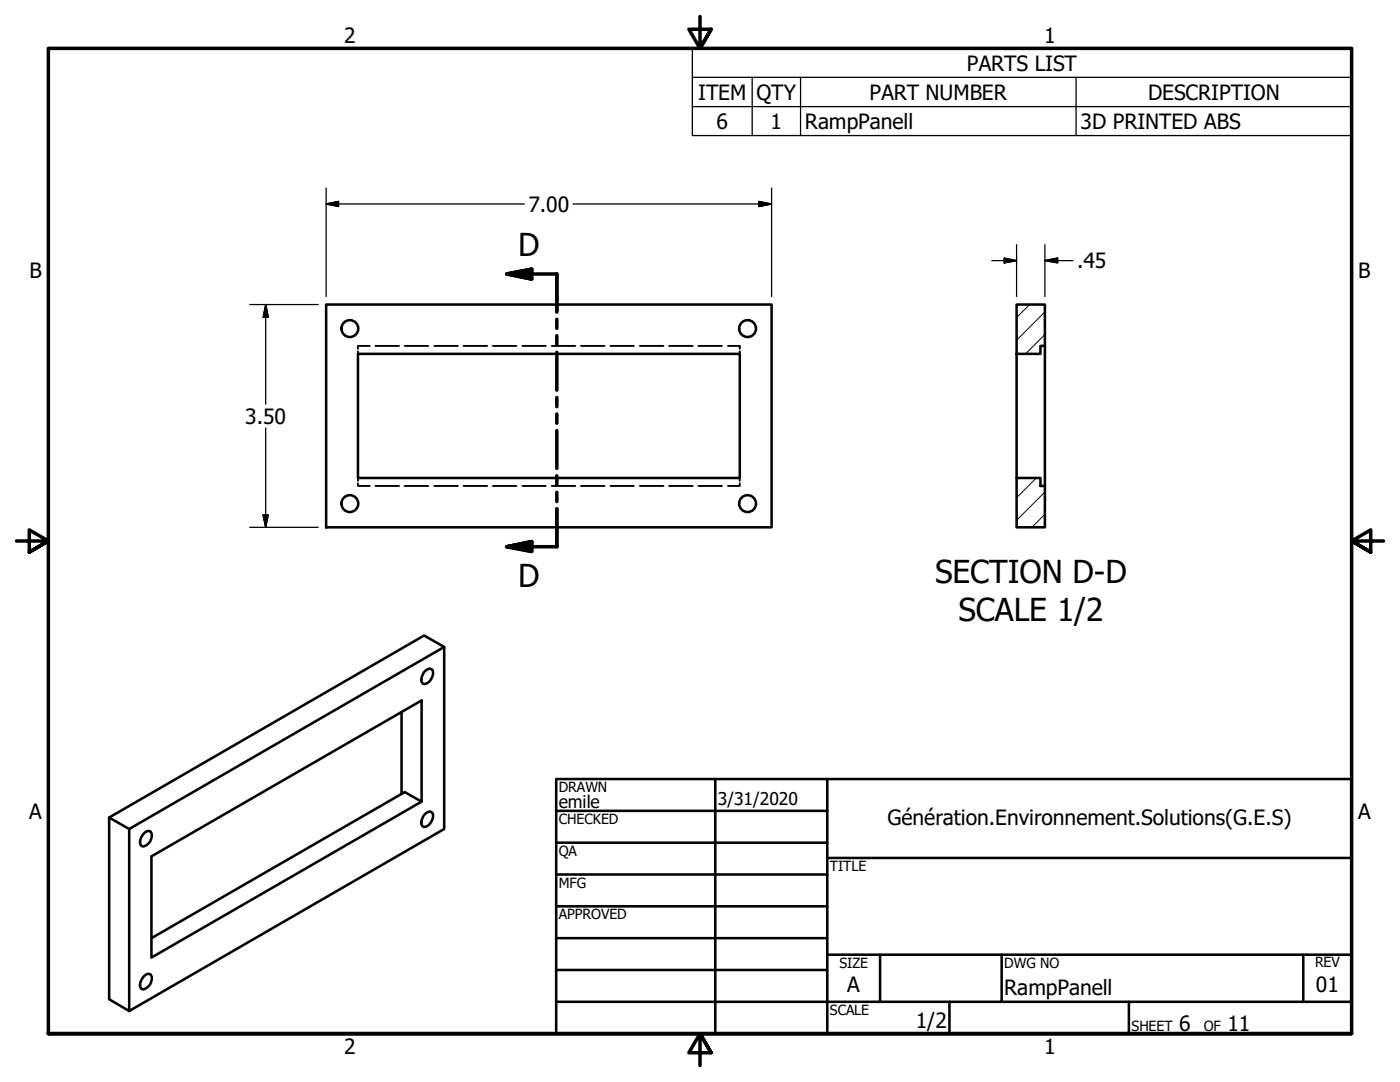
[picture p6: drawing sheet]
<svg xmlns="http://www.w3.org/2000/svg" width="279mm" height="216mm" viewBox="0 0 279 216" stroke-linecap="round" stroke-linejoin="round" font-family="sans-serif">
<!-- layer: Hatch (ANSI) -->
<path d="M205.5 60.8l-2.6 2.6M208.5 66.7l-3.8 3.9M208.5 62.2l-5.6 5.7M206.8 95.4l-3.9 3.9M208.5 98.2l-5.6 5.6M208.5 102.6l-2.6 2.6" fill="none" stroke="#000" stroke-width=".2"/>
<!-- layer: Visible (ANSI) -->
<g fill="none" stroke="#000" stroke-width=".51">
<path d="M65.1 60.8h88.9v44.4h-88.9zM71.4 70.6h76.2v24.8h-76.2zM202.9 60.8h5.6v8.2h-.9v1.6h-4.7zM202.9 70.6v24.8M208.5 69v28M202.9 95.4h4.7v1.6h.9v8.2h-5.6zM85 133.8a.81 .81 0 0 1 1-.3 .81 .81 0 0 1 .4 1 2.08 2.08 0 0 1-1.8 2 .89 .89 0 0 1-.5-1.3l.5-1zM88.6 129.1l-4-2.3-62.8 36.3M80.1 142v16.4M84.1 160v-20.2l-53.9 31.1v20.2l53.9-31.1-3.3-1.9-50.6 29.1M25.8 165.4l62.8-36.3v36.3l-62.8 36.3zM25.8 165.4l-4-2.3v36.3l4 2.3"/>
<path d="M28.8 166.2a.81 .81 0 0 1 1.4-.1 2.15 2.15 0 0 1-1.7 2.8 .95 .95 0 0 1-.5-1.3zM84.6 162.7a1.43 1.43 0 0 1 1.4-.7 1.73 1.73 0 0 1-.3 2.5 1.02 1.02 0 0 1-1.4 .3 1.72 1.72 0 0 1 .3-2.1zM28.8 194.7a.81 .81 0 0 1 1.4-.1 2.15 2.15 0 0 1-1.7 2.8 .95 .95 0 0 1-.5-1.3z"/>
<circle cx="69.8" cy="65.6" r="1.68"/>
<circle cx="149.2" cy="65.6" r="1.68"/>
<circle cx="69.8" cy="100.5" r="1.68"/>
<circle cx="149.2" cy="100.5" r="1.68"/>
</g>
<!-- layer: Hidden (ANSI) -->
<g fill="none" stroke="#000" stroke-width=".38">
<path d="M71.4 70.1v.5M73.8 69h-2.4v.6M74.9 69h4.7M80.8 69h4.7M86.7 69h4.7M92.5 69h4.7M98.4 69h4.7M104.3 69h4.6M110.1 69h4.7M116 69h4.6M121.9 69h4.6M127.7 69h4.7"/>
<path d="M133.5 69h4.7M139.4 69h4.7M145.3 69h2.3v.6M147.6 70.1v.5M71.4 96.5v.5h2.4M71.4 95.4v.5M74.9 97h4.7M80.8 97h4.7M86.7 97h4.7M92.5 97h4.7M98.4 97h4.7M104.3 97h4.6"/>
<path d="M110.1 97h4.7M116 97h4.6M121.9 97h4.6M127.7 97h4.7M133.5 97h4.7M139.4 97h4.7M147.6 96.5v.5h-2.3M147.6 95.4v.5"/>
</g>
<!-- layer: Section Line (ANSI) -->
<path d="M101.2 54.7l4.9-1v2zM101.2 54.7h9.9v7.5M111.1 63.7v1.8M111.1 67v1.8M111.1 70.3v7.6M111.1 79.3v1.9M111.1 82.6v1.9M111.1 85.9v7.6M111.1 94.9v1.9M111.1 98.2v1.9M101.2 109.1l4.9-1v1.9zM111.1 101.5v7.6h-9.9" fill="none" stroke="#000" stroke-width=".7"/>
<path d="M101.2 54.7l4.9-1zM101.2 54.7l4.9-1v2zM101.2 109.1l4.9-1zM101.2 109.1l4.9-1v1.9z" fill="#000" stroke="#000" stroke-width=".7"/>
<!-- layer: Symbol (ANSI) -->
<path d="M138.2 15.4v-5.7h131.5v5.7M138.2 15.4h131.5v5.9M138.2 15.4v11.7h131.5v-5.8M150.1 15.4v11.7M159.8 15.4v11.7M214.8 15.4v11.7M138.2 21.3h131.5" fill="none" stroke="#000" stroke-width=".25"/>
<!-- layer: Border (ANSI) -->
<path d="M139.7 3.3v6.4l-2.2-3.9h4.4l-2.2 3.9 2.2-3.9M3.3 107.9h6.4l-3.9-2.2v4.5l3.9-2.3-3.9 2.3M276.1 107.9h-6.4l3.9-2.2v4.5l-3.9-2.3 3.9 2.3M9.7 206.2v-196.5h260v196.5h-260h260M141.9 210.1l-2.2-3.9 2.2 3.9h-4.4l2.2-3.9v6.4" fill="none" stroke="#000" stroke-width=".7"/>
<!-- layer: Title (ANSI) -->
<g fill="none" stroke="#000" stroke-width=".51">
<path d="M111 155.4h158.7v50.8h-158.7zM142.7 155.4v50.8M165.1 155.4v50.8M111 161.8h54.1M111 168.1h54.1M111 174.5h54.1M165.1 171.2h104.6M111 180.8h54.1M111 187.2h54.1M111 193.5h54.1M111 199.9h158.7M165.1 190.5h104.6"/>
<path d="M175.6 190.5v9.4M189.5 199.9v6.3M199.9 190.5v9.4M225.3 199.9v6.3M260.1 190.5v9.4"/>
</g>
<!-- layer: Dimension (ANSI) -->
<g fill="none" stroke="#000" stroke-width=".25">
<path d="M65.1 37.5v21.7M154 37.5v21.7M65.1 40.7l2.5-.5v1zM65.1 40.7h39.5M114.4 40.7h39.6M151.4 40.2l2.6 .5-2.6 .5zM197.9 52h5M200.4 51.5l2.5 .5-2.5 .5zM202.9 48.8v10.4M208.5 52l2.6-.5v1zM208.5 52h5.6M208.5 48.8v10.4"/>
<path d="M49.8 60.8h13.7M53 60.8l.5 2.5h-1zM53 60.8v19.8M53 85.4v19.8M49.8 105.2h13.7M52.5 102.7h1l-.5 2.5z"/>
</g>
<path d="M65.1 40.7l2.5-.5zM65.1 40.7l2.5-.5v1zM151.4 41.2l2.6-.5zM151.4 40.2l2.6 .5-2.6 .5zM200.4 52.5l2.5-.5zM200.4 51.5l2.5 .5-2.5 .5zM208.5 52l2.6-.5zM208.5 52l2.6-.5v1zM53 60.8l.5 2.5zM53 60.8l.5 2.5h-1zM52.5 102.7l.5 2.5zM52.5 102.7h1l-.5 2.5z" fill="#000" stroke="#000" stroke-width=".25"/>
<g font-size="6.3">
<text x="103.4" y="51.2">D</text>
<text x="103.4" y="117.2">D</text>
<text x="186.6" y="116.4">SECTION D-D</text>
<text x="191.3" y="124">SCALE 1/2</text>
</g>
<g font-size="4.2">
<text x="68.7" y="8.6">2</text>
<text x="208.4" y="8.6">1</text>
<text x="193" y="14.1">PARTS LIST</text>
<text x="139.3" y="19.9">ITEM</text>
<text x="151" y="19.9">QTY</text>
<text x="173.5" y="19.9">PART NUMBER</text>
<text x="229.1" y="19.9">DESCRIPTION</text>
<text x="143" y="25.7">6</text>
<text x="153.8" y="25.7">1</text>
<text x="160.7" y="25.8">RampPanell</text>
<text x="215.6" y="25.7">3D PRINTED ABS</text>
<text x="105.5" y="42.2">7.00</text>
<text x="214.9" y="53.5">.45</text>
<text x="5.9" y="55.5">B</text>
<text x="271.1" y="55.5">B</text>
<text x="49" y="84.5">3.50</text>
<text x="5.8" y="163.4">A</text>
<text x="177.1" y="164.6">Génération.Environnement.Solutions(G.E.S)</text>
<text x="271" y="163.4">A</text>
<text x="169.1" y="198">A</text>
<text x="262.6" y="198">01</text>
<text x="200.4" y="198.6">RampPanell</text>
<text x="182.8" y="205.1">1/2</text>
<text x="235.3" y="205.7">6</text>
<text x="245" y="205.7">11</text>
<text x="68.7" y="210.3">2</text>
<text x="208.4" y="210.3">1</text>
</g>
<g font-size="3.5">
<text x="111.5" y="161.2">emile</text>
<text x="143.3" y="160.7">3/31/2020</text>
</g>
<g font-size="2.8">
<text x="111.5" y="158">DRAWN</text>
<text x="111.5" y="164.4">CHECKED</text>
<text x="111.5" y="170.8">QA</text>
<text x="165.6" y="173.7">TITLE</text>
<text x="111.5" y="177.1">MFG</text>
<text x="111.5" y="183.5">APPROVED</text>
<text x="167.5" y="193.1">SIZE</text>
<text x="200.4" y="193.1">DWG NO</text>
<text x="262.4" y="193">REV</text>
<text x="165.6" y="202.5">SCALE</text>
<text x="225.8" y="205.7">SHEET</text>
<text x="240.2" y="205.7">OF</text>
</g>
</svg>
